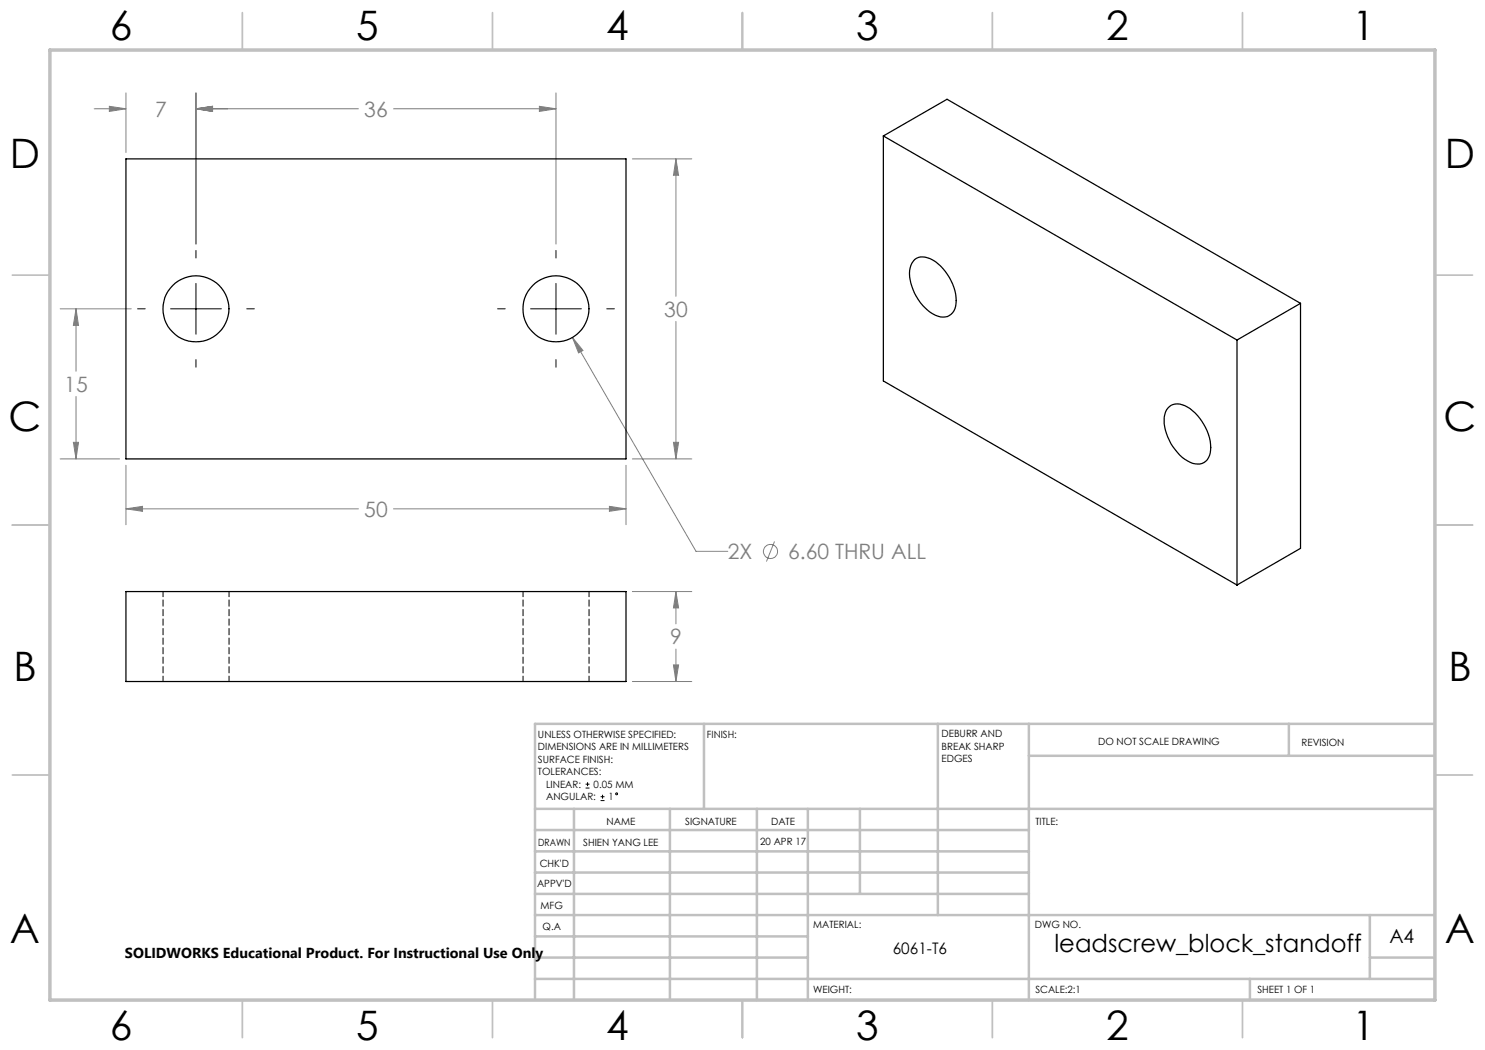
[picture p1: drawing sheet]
<svg xmlns="http://www.w3.org/2000/svg" width="297mm" height="210mm" viewBox="0 0 297 210" stroke-linecap="round" stroke-linejoin="round" font-family="sans-serif">
<g fill="none" stroke="#808080" stroke-width=".2">
<path d="M25.2 18.6v11.9M39.2 18.6v30.2M111.2 18.6v30.2M18.8 21.8h6.4M21.9 21.3l3.3 .5-3.3 .5zM39.2 21.8h32.5M39.2 21.8l3.3-.5v1zM78.7 21.8h32.5M107.9 21.3l3.3 .5-3.3 .5zM126.5 31.8h11.9M135.2 31.8v27.5M135.2 31.8l.5 3.3h-1z"/>
<path d="M12 61.8h14.2M15.2 61.8v12.5M15.2 79.3v12.5M15.2 61.8l.5 3.3h-1zM114.5 67.5l24.7 42.8h6.4M114.5 67.5l2.1 2.6-.9 .5zM135.2 64.3v27.5M12 91.8h11.9M14.7 88.5h1l-.5 3.3zM25.2 93.1v11.8M125.2 93.1v11.8M126.5 91.8h11.9"/>
<path d="M134.7 88.5h1l-.5 3.3zM25.2 101.8h46.5M25.2 101.8l3.3-.5v1zM78.7 101.8h46.5M121.9 101.3l3.3 .5-3.3 .5zM126.5 118.3h11.9M135.2 118.3v6.5M135.2 118.3l.5 3.3h-1zM154.9 108.3l-1.6 4M126.5 136.3h11.9M134.7 133h1l-.5 3.3zM135.2 129.8v6.5"/>
<circle cx="154.1" cy="110.3" r="1.42"/>
</g>
<g fill="none" stroke="#000" stroke-width=".2">
<path d="M39.2 50.1v1.5M39.2 56.7v10.1M111.2 50.1v1.5M111.2 56.7v10.1M27.5 61.8h1.5M34.1 61.8h10.2M39.2 71.9v1.5M49.4 61.8h1.5M99.5 61.8h1.5M106.1 61.8h10.2M111.2 71.9v1.5M121.4 61.8h1.5"/>
<path d="M117.1 157.6h.8M117.1 156.8h.8M117.5 156.4v.8M120.1 159.3h.8M120.5 159v.7M120.1 160.1h.8"/>
<circle cx="123.3" cy="158.8" r=".19"/>
</g>
<g fill="none" stroke="#c0c0c0" stroke-width=".35">
<path d="M48.5 2.5v7.5M98.5 2.5v7.5M148.5 2.5v7.5M198.5 2.5v7.5M248.5 2.5v7.5M2.5 55h7.5M287 55h7.5M2.5 105h7.5M287 105h7.5M2.5 155h7.5M287 155h7.5M48.5 200v7.5"/>
<path d="M98.5 200v7.5M148.5 200v7.5M198.5 200v7.5M248.5 200v7.5"/>
</g>
<g fill="none" stroke="#c0c0c0" stroke-width=".5">
<path d="M140.8 144.8v17M187.6 144.8v38.2M205.8 144.8v55.2M205.8 151.2h81.2M257.8 144.8v6.4M287 144.8h-180v55.2M107 161.8h180M107 178.8h98.8M107 174.5h98.8M107 170.3h98.8M107 166h98.8M114.8 161.8v38.2"/>
<path d="M134 161.8v38.2M151.4 161.8v38.2M161.6 161.8v38.2M172 161.8v17M107 195.8h180M107 191.5h54.6M107 187.3h54.6M107 183h180M250 195.8v4.2M274 191.5h13M274 183v12.8"/>
</g>
<path d="M10 10h277v190h-277z" fill="none" stroke="#c0c0c0" stroke-width=".7"/>
<path d="M134.7 88.5h1l-.5 3.3zM135.2 31.8l.5 3.3h-1zM25.2 101.8l3.3-.5v1zM121.9 101.3l3.3 .5-3.3 .5zM39.2 21.8l3.3-.5v1zM107.9 21.3l3.3 .5-3.3 .5zM15.2 61.8l.5 3.3h-1zM14.7 88.5h1l-.5 3.3zM39.2 21.8l3.3-.5v1zM21.9 21.3l3.3 .5-3.3 .5zM114.5 67.5l1.2 3.1 .9-.5zM135.2 118.3l.5 3.3h-1zM134.7 133h1l-.5 3.3z" fill="#808080"/>
<g fill="none" stroke="#000" stroke-width=".25">
<path d="M25.2 31.8h100v60h-100zM176.7 27.2l70.7 40.8M176.7 27.2v49l70.7 40.8M176.7 27.2l12.7-7.3 70.7 40.8M182.9 51.9a3.4 3.4 0 0 1 4.2 .4 10.1 10.1 0 0 1 4 8.9 2.65 2.65 0 0 1-4 1.9 10 10 0 0 1-5.2-9l.3-1zM247.4 68v49M260.1 60.7l-12.7 7.3M260.1 60.7v49l-12.7 7.3M233.9 81.3a3 3 0 0 1 3.6 .1 9.9 9.9 0 0 1 4.5 9.2 2.61 2.61 0 0 1-4 1.9 9.7 9.7 0 0 1-5.1-9.5 2.75 2.75 0 0 1 1-1.7zM25.2 118.3h100v18h-100z"/>
<circle cx="39.2" cy="61.8" r="6.6"/>
<circle cx="111.2" cy="61.8" r="6.6"/>
</g>
<path d="M32.6 118.3v18M104.6 118.3v18M45.8 136.3v-18M117.8 136.3v-18" fill="none" stroke="#000" stroke-width=".2" stroke-dasharray="1.3 .6" stroke-dashoffset=".2"/>
<g font-size="8.1">
<text x="22" y="8">6</text>
<text x="71.2" y="8">5</text>
<text x="121.2" y="8">4</text>
<text x="171.3" y="8">3</text>
<text x="221.3" y="8">2</text>
<text x="270.5" y="8">1</text>
<text x="2" y="33.6">D</text>
<text x="289" y="33.6">D</text>
<text x="1.7" y="86.1">C</text>
<text x="288.7" y="86.1">C</text>
<text x="2.7" y="136.1">B</text>
<text x="289.7" y="136.1">B</text>
<text x="2" y="188.6">A</text>
<text x="289" y="188.6">A</text>
<text x="22" y="208">6</text>
<text x="71.2" y="208">5</text>
<text x="121.2" y="208">4</text>
<text x="171.3" y="208">3</text>
<text x="221.3" y="208">2</text>
<text x="270.5" y="208">1</text>
</g>
<text font-size="4.9" x="210.9" y="190.3">leadscrew_block_standoff</text>
<g font-size="4.2" fill="#808080">
<text x="31" y="23.4">7</text>
<text x="72.9" y="23.4">36</text>
<text x="132.9" y="63.4">30</text>
<text x="12.9" y="78.4">15</text>
<text x="72.9" y="103.4">50</text>
<text x="145.6" y="111.8">2X</text>
<text x="157.6" y="111.8">6.60 THRU ALL</text>
<text x="134" y="128.9">9</text>
</g>
<text font-size="3.9" x="277.9" y="188.5">A4</text>
<text font-size="3.2" x="178.6" y="190.9">6061-T6</text>
<text font-size="2.9" x="25" y="191.6">SOLIDWORKS Educational Product. For Instructional Use Only</text>
<g font-size="2">
<text x="107.6" y="147.6">UNLESS OTHERWISE SPECIFIED:</text>
<text x="141.4" y="147.6">FINISH:</text>
<text x="188.3" y="147.5">DEBURR AND</text>
<text x="188.3" y="150">BREAK SHARP</text>
<text x="219.6" y="149">DO NOT SCALE DRAWING</text>
<text x="260.3" y="149.2">REVISION</text>
<text x="107.6" y="150.1">DIMENSIONS ARE IN MILLIMETERS</text>
<text x="107.6" y="152.6">SURFACE FINISH:</text>
<text x="107.6" y="155.1">TOLERANCES:</text>
<text x="188.3" y="152.5">EDGES</text>
<text x="109.2" y="157.6">LINEAR:</text>
<text x="109.2" y="160.1">ANGULAR:</text>
<text x="118.7" y="157.6">0.05 MM</text>
<text x="121.7" y="160.1">1</text>
<text x="121.3" y="165">NAME</text>
<text x="137" y="164.9">SIGNATURE</text>
<text x="154.2" y="164.9">DATE</text>
<text x="207.1" y="164.9">TITLE:</text>
<text x="107.6" y="169.1">DRAWN</text>
<text x="107.9" y="173.3">CHK'D</text>
<text x="116.7" y="169.1">SHIEN YANG LEE</text>
<text x="152.1" y="168.9">20 APR 17</text>
<text x="107.4" y="177.4">APPV'D</text>
<text x="108.1" y="181.8">MFG</text>
<text x="108.5" y="186">Q.A</text>
<text x="162.6" y="185.5">MATERIAL:</text>
<text x="207" y="185.5">DWG NO.</text>
<text x="162.6" y="198.5">WEIGHT:</text>
<text x="207.1" y="198.6">SCALE:2:1</text>
<text x="251.5" y="198.6">SHEET 1 OF 1</text>
</g>
</svg>
